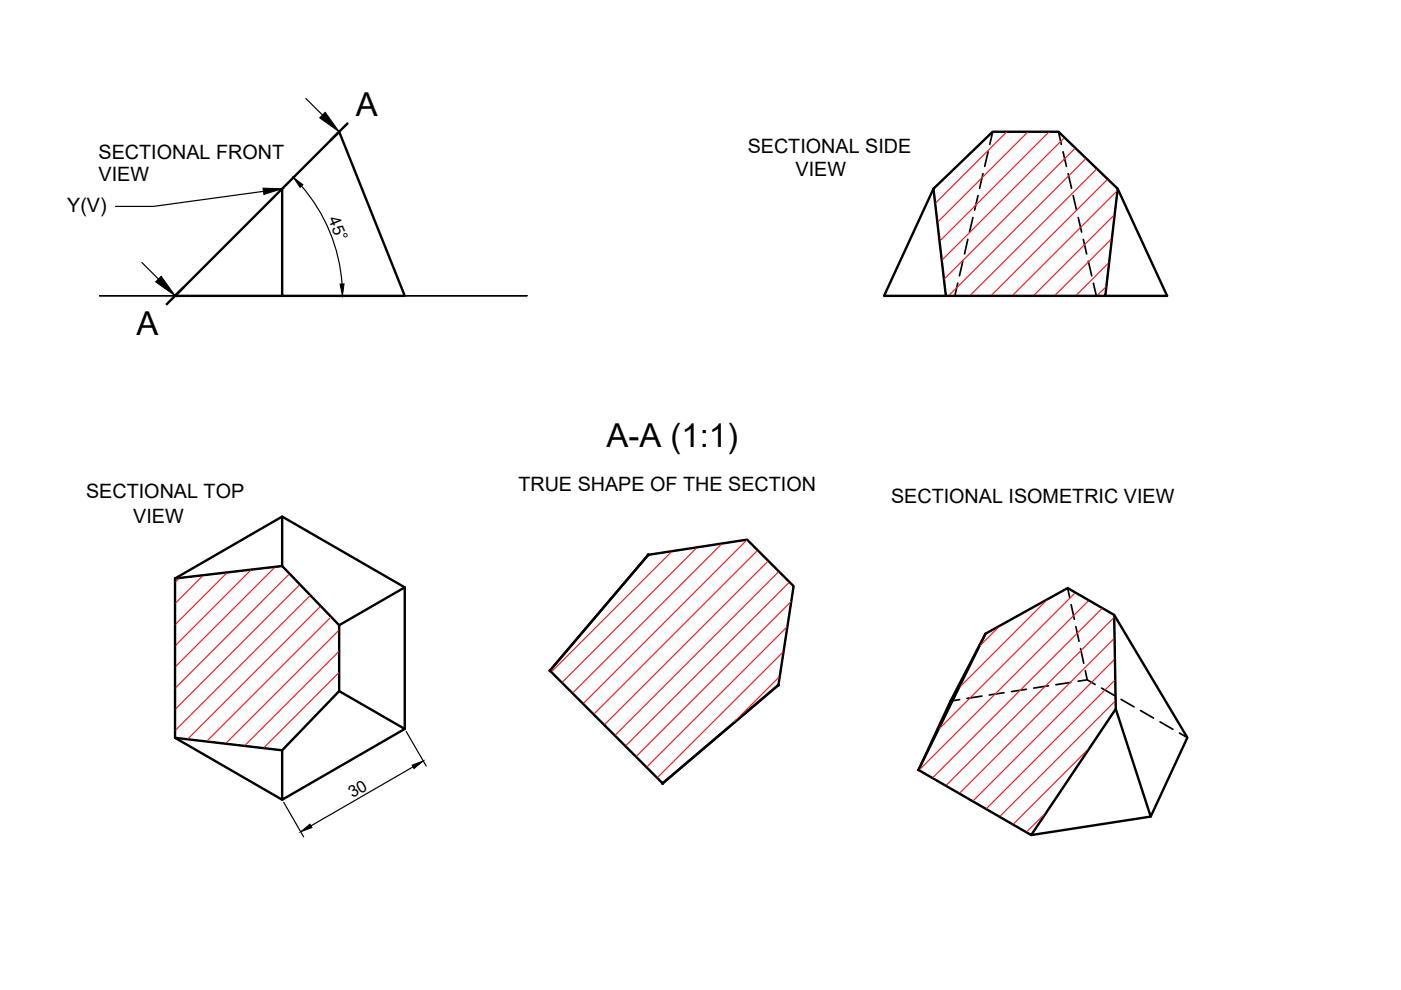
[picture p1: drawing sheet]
<svg xmlns="http://www.w3.org/2000/svg" width="297mm" height="210mm" viewBox="0 0 297 210" stroke-linecap="round" stroke-linejoin="round" font-family="sans-serif">
<!-- layer: MD_Visible -->
<g fill="none" stroke="#000" stroke-width=".51">
<path d="M59.8 40v22.7h26l-13.9-34.8-34.8 34.8h22.7M197.9 40l12.6-12.1h13.9l12.6 12.1-2.7 22.7h-33.8zM197.9 40l-10.5 22.7h13.1M237 40l10.4 22.7h-13.1M59.8 109.5v10.5M137.4 117.6l-20.8 24.6M37.1 122.7l22.7-2.7 12.1 12.6v13.9l-12.1 12.6-22.7-2.7zM37.1 122.7l22.7-13.2 26 15v30.1M85.8 124.5l-13.9 8.1M208.9 134.4l17.5-9.7 9.8 5.7 .4 19.9-18 26.8-23.9-13.8zM208.9 134.4l-7.4 14.2-6.8 14.7M236.2 130.4l15.5 26-7.7 16.7-7.4-22.8"/>
<path d="M37.1 156.4l22.7 13.2M71.9 146.5l13.9 8.1-26 15v-10.5M116.6 142.2l20.8-24.6 21-3.2 9.9 9.9-3.3 20.9-24.5 20.9M116.6 142.2l23.9 23.9M165 145.2l-24.5 20.9M244 173.1l-25.4 4"/>
</g>
<!-- layer: MD_Hidden -->
<g fill="none" stroke="#000" stroke-width=".36">
<path d="M208.4 36.8l-.7 3.1M209.5 32.2l-.7 3.1M210.5 27.9l-.6 2.7M224.4 27.9l.6 2.7M225.4 32.2l.7 3.1M226.5 36.8l.7 3.1M204.1 55.4l-.7 3.1M205.2 50.8l-.7 3M206.3 46.1l-.7 3.1M207.4 41.5l-.8 3M227.5 41.5l.7 3M228.6 46.1l.7 3.1"/>
<path d="M229.7 50.8l.7 3M230.7 55.4l.8 3.1M203.1 60l-.7 2.7M231.8 60l.6 2.7M226.4 124.7l.4 2M227.1 128.2l.7 3.1M228.1 132.9l.7 3.1M229.1 137.5l.7 3.1M203.5 148.3l-2 .3M208.2 147.6l-3.2 .5M212.9 146.9l-3.2 .5M217.6 146.1l-3.2 .5"/>
<path d="M222.3 145.4l-3.1 .5M227 144.7l-3.1 .5M228.6 144.4l1.9-.3 1.7 1M230.1 142.2l.4 1.9M233.6 145.9l2.7 1.6M237.7 148.3l2.7 1.6M241.8 150.7l2.8 1.5M245.9 153l2.8 1.6M250.1 155.4l1.6 1"/>
</g>
<!-- layer: MD_Visible -->
<g fill="#000" stroke="#000" stroke-width=".21">
<circle cx="137.4" cy="117.6" r=".24"/>
<circle cx="116.6" cy="142.2" r=".24"/>
<circle cx="165" cy="145.2" r=".24"/>
<circle cx="140.5" cy="166.1" r=".24"/>
</g>
<!-- layer: MD_Annotation -->
<path d="M73.7 26.2l-3.6 3.5M38.9 61l-3.5 3.5" fill="none" stroke="#000" stroke-width=".51"/>
<path d="M64.8 20.9l3.6 3.5M30.1 55.6l3.5 3.6" fill="none" stroke="#000" stroke-width=".25"/>
<path d="M68.9 23.8l3 4.1-4.1-2.9zM34.2 58.6l2.9 4.1-4.1-2.9z" fill="#000" stroke="#000" stroke-width=".21"/>
<!-- layer: 0 -->
<path d="M55.8 39.9l4 .1-3.8 1.2zM62.2 37.6l2 1.6-.6 .5zM72.1 60.2h.8l-.3 2.5zM63.8 176.4l1.9-1.7 .4 .8zM87.4 162.2l2.3-.9-1.9 1.7z" fill="#000" stroke="#000" stroke-width=".21"/>
<path d="M63.9 39.4a35.5 35.5 0 0 1 8.6 20.8M55.9 40.6l-23.4 3.2h-8M197.9 40l12.6-12.1h13.9l12.6 12.1-2.7 22.7h-33.8zM37.1 62.7h-16h90.6h-74.6h48.7M137.4 117.6l21-3.2 9.9 9.9-3.3 20.9-24.5 20.9-23.9-23.9zM37.1 122.7l22.7-2.7 12.1 12.6v13.9l-12.1 12.6-22.7-2.7zM208.9 134.4l17.5-9.7 9.8 5.7 .3 19.9-17.9 26.7-23.9-13.8zM86.1 155.1l4.3 7.3M60.1 170.1l4.3 7.3M87.6 162.6l-21.7 12.5" fill="none" stroke="#000" stroke-width=".25"/>
<g fill="none" stroke="#ed1f24" stroke-width=".25">
<path d="M213.5 27.9l-15.2 15.2M218 27.9l-19.3 19.3M222.4 27.9l-23.2 23.3M225.7 29.2l-26 26M228 31.4l-27.9 27.8M230.3 33.6l-29.2 29.1M232.6 35.8l-27 26.9M234.9 38l-24.8 24.7M235.1 55.6l-7 7.1M235.7 50.6l-12.1 12.1M236.3 45.5l-17.2 17.2M236.9 40.4l-22.3 22.3"/>
<path d="M234.6 60.7l-2 2M142.5 116.9l-25.6 25.6M147.8 116l-28.7 28.7M153.1 115.2l-31.7 31.8M158.4 114.4l-34.8 34.8M160.6 116.7l-34.7 34.8M162.9 118.9l-34.8 34.8M38 122.5l-.9 1M43.1 122l-6 5.9M48.2 121.4l-11.1 11M53.3 120.8l-16.2 16.1M58.3 120.2l-21.2 21.2"/>
<path d="M61.4 121.6l-24.3 24.3M63.6 123.9l-26.5 26.5M65.8 126.2l-28.7 28.7M68 128.5l-28.2 28.2M70.2 130.8l-26.4 26.4M71.9 133.6l-24.1 24.1M71.9 138.1l-20.1 20.1M165.1 121.2l-34.7 34.7M166.1 138.1l-26.8 26.8M166.9 132.8l-29.8 29.9M167.4 123.4l-34.8 34.8M167.8 127.5l-33 32.9"/>
<path d="M212 132.7l-4.4 4.3M222.1 127.1l-18.8 18.8M228 125.6l-29.1 29.1M230.9 127.3l-36.1 36M233.7 128.9l-36 36M236.2 130.9l-35.7 35.7M236.3 135.3l-32.9 32.9M236.4 139.7l-30.2 30.2M71.9 142.6l-16 16M165.3 143.4l-10.4 10.4M231 158.5l-16.2 16.3M236.4 144.1l-27.3 27.4"/>
<path d="M236.5 148.6l-24.6 24.6M221.9 172.1l-4.3 4.3"/>
</g>
<g font-size="7">
<text x="75.4" y="24.6">A</text>
<text x="28.9" y="71.1">A</text>
<text x="128.6" y="94.7">A-A (1:1)</text>
</g>
<g font-size="4.2">
<text x="20.9" y="33.6">SECTIONAL FRONT</text>
<text x="158.5" y="32.5">SECTIONAL SIDE</text>
<text x="20.9" y="38.5">VIEW</text>
<text x="168.7" y="37.3">VIEW</text>
<text x="14.3" y="44.9">Y(V)</text>
<text x="18.3" y="105.6">SECTIONAL TOP</text>
<text x="109.9" y="104.1">TRUE SHAPE OF THE SECTION</text>
<text x="188.9" y="106.7">SECTIONAL ISOMETRIC VIEW</text>
<text x="28.2" y="110.9">VIEW</text>
</g>
<g font-size="3.5">
<text x="69.6" y="46.5" transform="rotate(67 69.6 46.5)">45°</text>
<text x="74.7" y="169.2" transform="rotate(-30 74.7 169.2)">30</text>
</g>
</svg>
